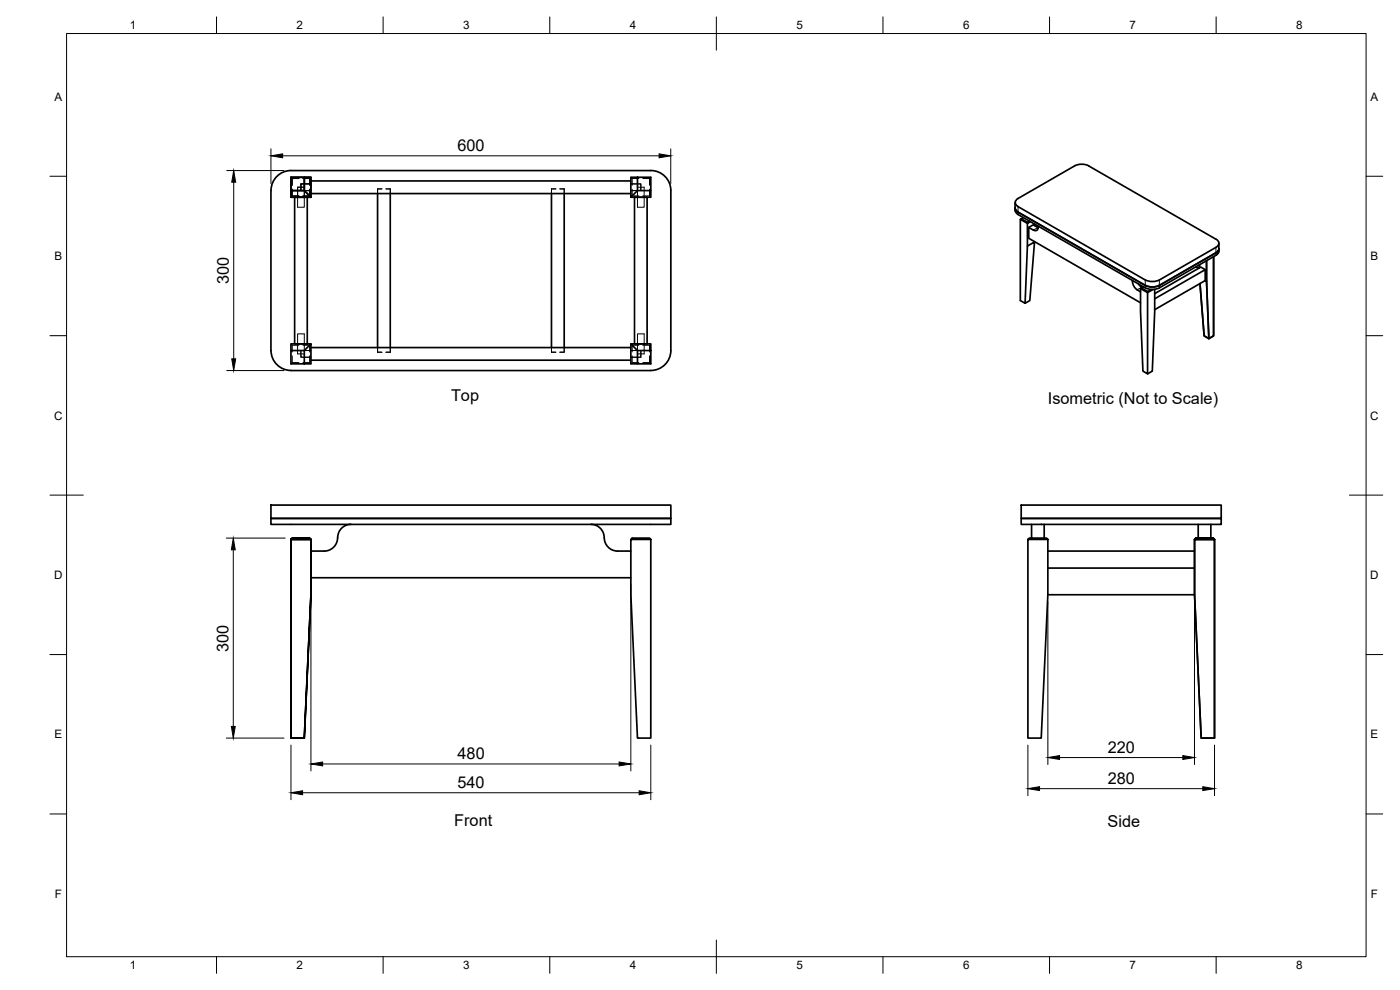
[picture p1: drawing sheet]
<svg xmlns="http://www.w3.org/2000/svg" width="420mm" height="297mm" viewBox="0 0 420 297" stroke-linecap="round" stroke-linejoin="round" font-family="sans-serif">
<!-- layer: Visible -->
<g fill="none" stroke="#000" stroke-width=".51">
<path d="M87.3 57.2h4l2 2h-6v-6h4v4M88.4 59.2h3.8v44h-3.8zM91.3 53.2h2v6M93.3 58.1h96M93.3 54.3h96M113.3 58.1v46.2M117.1 58.1v46.2M165.5 58.1v46.2M169.3 58.1v46.2M190.4 59.2h3.8v44h-3.8zM191.3 53.2v4l-2 2v-6h6v4h-4M195.3 57.2v2h-6"/>
<path d="M322.5 49.8l-17 9.7a1.29 1.29 0 0 0-.8 1.3 1.29 1.29 0 0 0 .8 1.2l38.2 22M322.5 49.8l1.2-.4 1.3-.1 1.8 .5 38.1 22M304.6 60.8v2.4M304.7 62.4l.2 .7 .6 .5-.6-.5zM304.7 63.1l.2 .7 .6 .6 38.2 21.9 1.8 .5h1.3l1.2-.5M305.5 63.6l38.2 22 1.2 .4 1.3 .1 1.8-.5M306.2 65.8v24.4l1.4 .8 1.5-.8 1.4-17.6-2.2 1.2-.7 17.2M307.1 65.3l-.6 .3M308.3 66.7l-1.8-1.1-.3 .2 2.1 1.2v6.8M308.7 68.2l1.4-.7 1.4 .8M309 66.4l-.7 .3v.3l.9-.5M310.5 67.2v.5"/>
<path d="M310.5 72.5v.1M310.6 67.3h-.1M311.5 68.3h.1M311.6 68.2l-.1 .1M311.6 68.2a.86 .86 0 0 1-.4 .9 .86 .86 0 0 1-1-.1l-1.5-.8v3.3l33.6 19.3M311.6 67.9v.3M360 79.5v.9M364.2 77v23.8l-1.4 .8-.7-17.2v-6.2M364.9 71.8a1.29 1.29 0 0 1 .9 1.2 1.29 1.29 0 0 1-.9 1.2l-17 9.8M365.8 73v2.4M365.8 74.6l-.2 .7-.7 .5-17 9.8M365.8 75.3l-.2 .7-.7 .6-17 9.8"/>
<path d="M339.8 84.1a3.6 3.6 0 0 0 2.5 3.5M341.6 85.1l1 1.1M342.3 86.6l2.1 1.2v24.4l-1.4-.8-.7-18zM342.6 86.4l1.8 1.1M342.6 86.2l.2 .1M343.2 86.1l-.9 .5M343.7 84l1.2 .4 1.3 .1 1.8-.5M345.5 86.9l-1.1 .6v.3l1.6-.9M346.5 89.7l15.2-8.8v3.3l-15.2 8.7M346.5 86.8v6.6l-.7 18-1.4 .8M358.9 80l.8 .5M360.1 85.1l1.3 15.7 1.4 .8"/>
<path d="M361.7 80.9l-1.3-.8-13.9 8M361.7 84.2l.4 .2M81.3 105.2v-48a6 6 0 0 1 6-6h108a6 6 0 0 1 6 6v48M81.3 105.2a6 6 0 0 0 6 6M87.3 111.2h108M91.3 105.2h-4v4h6v-6l-2 2v4M93.3 108.1h96M93.3 104.3h96M93.3 103.2h-6v2M189.3 103.2v6h2M191.3 105.2v4h4v-6h-6l2 2h4M201.3 105.2a6 6 0 0 1-6 6"/>
<path d="M81.3 155.5h120v1.8h-120zM81.3 151.5h120v4h-120zM105.3 157.3a4 4 0 0 0-4 4M177.3 157.3a4.2 4.2 0 0 1 4.1 4.8 4 4 0 0 0 3.9 3.2h4M306.5 155.5h60v1.8h-60zM306.5 151.5h60v4h-60zM309.6 157.3v4.2M313.4 157.3v4.2M359.6 157.3v4.2M363.4 157.3v4.2M87.7 161.5h5.2l.4 .4h-6l.4-.4h5.2l.4 .4v16.5l-2 43.1h-4v-59.6v59.6h4l2-43.1v-16.5h-6zM93.3 173.3h96"/>
<path d="M101.3 161.3a4 4 0 0 1-4 4h-4M189.3 161.9l.4-.4h5.2l.4 .4h-6v16.5l2 43.1h4v-59.6M308.5 161.9v59.6h4l2-43.1v-16.5l-.4-.4h-5.2l-.4 .4h6M314.5 170.4h44M314.5 165.3h44M314.5 178.4h44M358.5 161.9l.4-.4h5.2l.4 .4v59.6h-4l-2-43.1v-16.5h6l-.4-.4h-5.2l-.4 .4h6v59.6h-4l-2-43.1z"/>
</g>
<!-- layer: Hidden -->
<g fill="none" stroke="#000" stroke-width=".3">
<path d="M87.3 53.2l.4 .4h2M87.7 58.8h2M87.7 58.8l-.4 .4M87.7 53.6v2M87.7 56.8v2M90.3 55.2v2v-2h3zM90.9 53.6h2M91.3 56.2h-2v6h2v-5h2M92.9 56.8v2h-2M93.3 53.2l-.4 .4v2M113.3 56.7h1.3h-1.3v1.4zM115.8 56.7h1.3v1.4"/>
<path d="M166.8 56.7h-1.3v1.4M168 56.7h1.3v1.4M189.3 53.2l.4 .4M189.3 55.2h3v2M189.7 53.6h2M189.7 56.8v2h2M189.7 53.6v2M191.3 56.2h2v6h-2v-5h-2M192.9 53.6h2M192.9 58.8h2l.4 .4M194.9 56.8v2M195.3 53.2l-.4 .4v2"/>
<path d="M87.3 103.2l.4 .4h2M87.7 106.8v2l-.4 .4M87.7 103.6v2M87.7 108.8h2M90.3 105.2v2h3M90.9 103.6h2v2M90.9 108.8h2M92.9 106.8v2M92.9 108.8l.4 .4M93.3 105.2h-2v-5h-2v6h2M113.3 104.3v1.4h1.3M117.1 104.3v1.4h-1.3"/>
<path d="M165.5 104.3v1.4h1.3M169.3 104.3v1.4h-1.3h1.3zM189.3 105.2h2v-5h2v6h-2M189.3 107.2h3v-2v2zM189.7 106.8v2l-.4 .4M189.7 108.8h2M191.7 103.6h-2v2M192.9 103.6h2M192.9 108.8h2l.4 .4M194.9 103.6v2M194.9 106.8v2M195.3 103.2l-.4 .4"/>
</g>
<!-- layer: Visible Narrow -->
<path d="M305.5 62v2.4M311.5 68.3l-1.4 .7M364.9 74.2v2.4M340.2 84.3l-.3 .2M342.6 86.2l-1.3 .8M343.7 84v2.4M347.9 84v2.4" fill="none" stroke="#000" stroke-width=".3"/>
<!-- layer: BORDER -->
<g fill="none" stroke="#000" stroke-width=".3">
<path d="M20 10.1h390v276.9h-390zM65 5.1v5M115 5.1v5M165 5.1v5M215 5.1v10M265 5.1v5M315 5.1v5M365 5.1v5M15 52.9h5M410 52.9h5M15 100.7h5M410 100.7h5"/>
<path d="M15 148.6h10M405 148.6h10M15 196.4h5M410 196.4h5M15 244.2h5M410 244.2h5M65 287v5M115 287v5M165 287v5M215 282.1v9.9M265 287v5M315 287v5"/>
<path d="M365 287v5"/>
</g>
<!-- layer: FD_Dimensions -->
<g fill="none" stroke="#000" stroke-width=".3">
<path d="M68 51.2h17.2M70.1 54.7v53M81.3 44.7v10.4M84.8 46.8h113M201.3 44.7v10.4M68 111.2h17.2M67.9 161.5h17.7M70 165v53M93.3 175.5v55.8M189.3 175.5v55.8M314.5 180.6v48.8M358.5 180.6v48.8"/>
<path d="M67.9 221.5h17.3M87.3 223.6v16.4M90.8 237.9h101M96.8 229.2h89M195.3 223.6v16.4M308.5 223.6v15.1M312 236.6h49M318 227.3h37M364.5 223.6v15.1"/>
</g>
<g fill="#000" stroke="#000" stroke-width=".3">
<path d="M70.1 51.2l.6 3.5h-1.2zM81.3 46.8l3.5-.6v1.1zM197.8 46.2l3.5 .6-3.5 .5zM69.5 107.7h1.2l-.6 3.5zM70 161.5l.6 3.5h-1.2zM69.4 218h1.2l-.6 3.5zM87.3 237.9l3.5-.6v1.2zM93.3 229.2l3.5-.6v1.2zM185.8 228.6l3.5 .6-3.5 .6zM191.8 237.3l3.5 .6-3.5 .6zM308.5 236.6l3.5-.6v1.2zM314.5 227.3l3.5-.6v1.2z"/>
<path d="M355 226.7l3.5 .6-3.5 .6zM361 236l3.5 .6-3.5 .6z"/>
</g>
<g font-size="4.9">
<text x="137.3" y="45.3">600</text>
<text x="68.7" y="85.2" transform="rotate(-90 68.7 85.2)">300</text>
<text x="135.4" y="120.4">Top</text>
<text x="314.5" y="121.2">Isometric (Not to Scale)</text>
<text x="68.6" y="195.5" transform="rotate(-90 68.6 195.5)">300</text>
<text x="137.3" y="227.8">480</text>
<text x="332.5" y="225.8">220</text>
<text x="137.3" y="236.4">540</text>
<text x="332.5" y="235.2">280</text>
<text x="136.3" y="247.8">Front</text>
<text x="332.4" y="248">Side</text>
</g>
<g font-size="3.5">
<text x="39" y="8.8">1</text>
<text x="89" y="8.8">2</text>
<text x="139" y="8.8">3</text>
<text x="189" y="8.8">4</text>
<text x="239" y="8.8">5</text>
<text x="289" y="8.8">6</text>
<text x="339" y="8.8">7</text>
<text x="389" y="8.8">8</text>
<text x="16.3" y="30.2">A</text>
<text x="411.3" y="30.2">A</text>
<text x="16.3" y="78">B</text>
<text x="411.3" y="78">B</text>
<text x="16.2" y="125.9">C</text>
<text x="411.2" y="125.9">C</text>
<text x="16.2" y="173.7">D</text>
<text x="411.2" y="173.7">D</text>
<text x="16.3" y="221.6">E</text>
<text x="411.3" y="221.6">E</text>
<text x="16.4" y="269.4">F</text>
<text x="411.4" y="269.4">F</text>
<text x="39" y="290.8">1</text>
<text x="89" y="290.8">2</text>
<text x="139" y="290.8">3</text>
<text x="189" y="290.8">4</text>
<text x="239" y="290.8">5</text>
<text x="289" y="290.8">6</text>
<text x="339" y="290.8">7</text>
<text x="389" y="290.8">8</text>
</g>
</svg>
